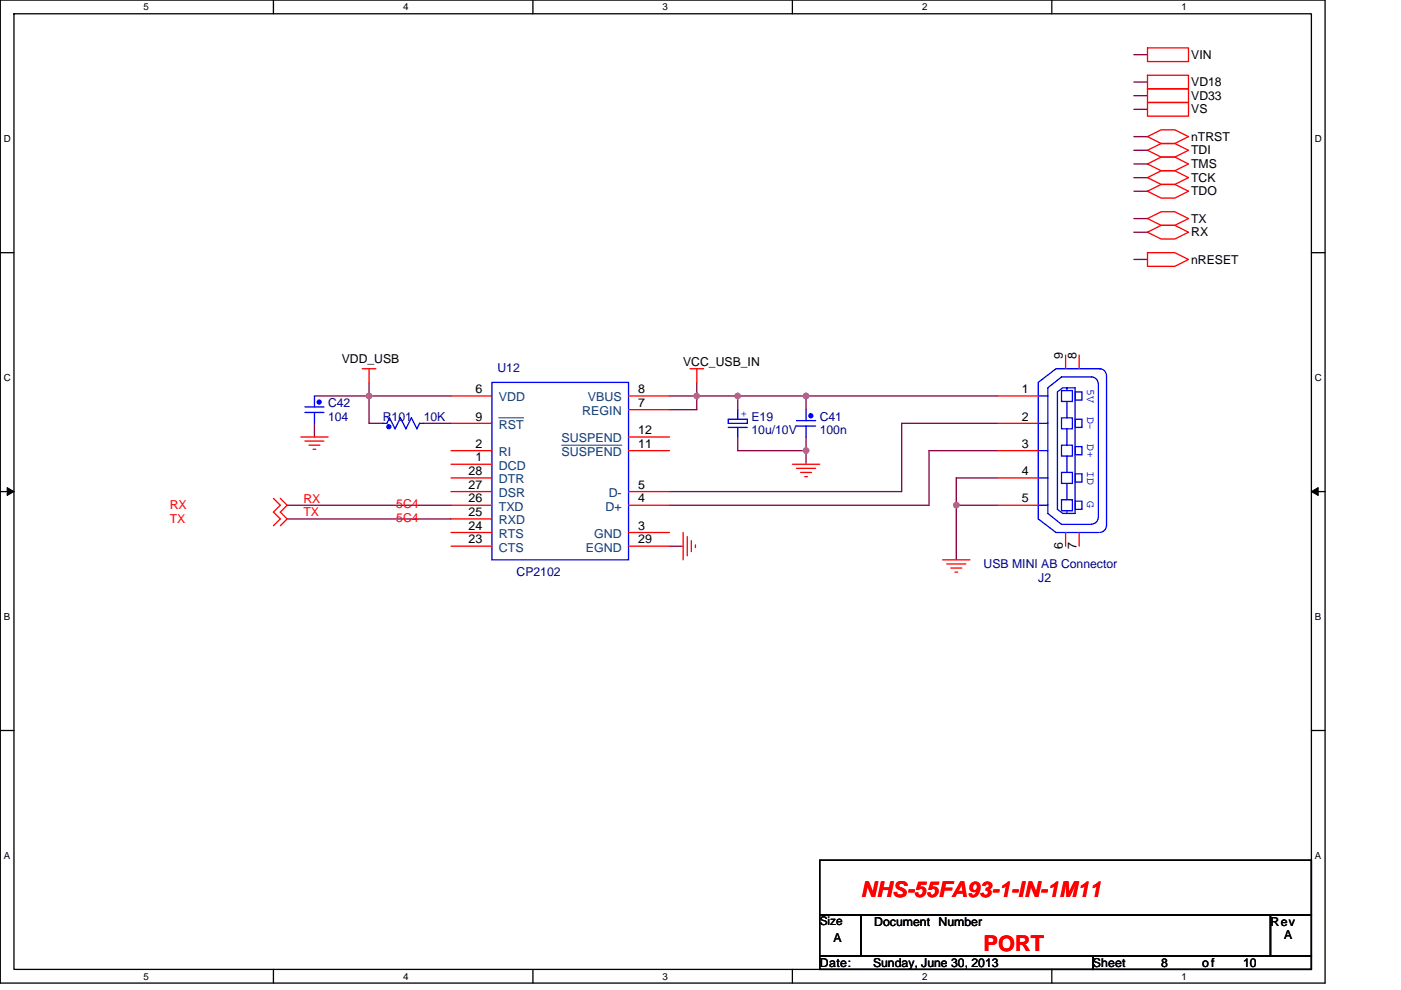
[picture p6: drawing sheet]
<svg xmlns="http://www.w3.org/2000/svg" width="297mm" height="210mm" viewBox="0 0 297 210" stroke-linecap="round" stroke-linejoin="round" font-family="sans-serif">
<path d="M.1 0h280.8v208.5h-280.8zM3 2.9h275v202.7h-275z" fill="none" stroke="#000" stroke-width=".28"/>
<g fill="#fff">
<path d="M30.5 .3h1.1v2.3h-1.1z"/>
<path d="M30.5 205.9h1.1v2.3h-1.1z"/>
</g>
<path d="M58 0v2.9M58 205.6v2.9" fill="none" stroke="#000" stroke-width=".28"/>
<g fill="#fff">
<path d="M85.5 .3h1.1v2.3h-1.1z"/>
<path d="M85.5 205.9h1.1v2.3h-1.1z"/>
</g>
<path d="M113 0v2.9M113 205.6v2.9" fill="none" stroke="#000" stroke-width=".28"/>
<g fill="#fff">
<path d="M140.5 .3h1.1v2.3h-1.1z"/>
<path d="M140.5 205.9h1.1v2.3h-1.1z"/>
</g>
<path d="M168 0v2.9M168 205.6v2.9" fill="none" stroke="#000" stroke-width=".28"/>
<g fill="#fff">
<path d="M195.5 .3h1.2v2.3h-1.2z"/>
<path d="M195.5 205.9h1.2v2.3h-1.2z"/>
</g>
<path d="M223 0v2.9M223 205.6v2.9" fill="none" stroke="#000" stroke-width=".28"/>
<g fill="#fff">
<path d="M250.5 .3h1.2v2.3h-1.2z"/>
<path d="M250.5 205.9h1.2v2.3h-1.2z"/>
<path d="M.8 28.3h1.5v2.3h-1.5z"/>
<path d="M278.8 28.3h1.5v2.3h-1.5z"/>
<path d="M.8 78.9h1.5v2.3h-1.5z"/>
<path d="M278.8 78.9h1.5v2.3h-1.5z"/>
</g>
<path d="M.1 53.6h2.9M278 53.6h2.9" fill="none" stroke="#000" stroke-width=".28"/>
<g fill="#fff">
<path d="M.8 129.6h1.4v2.3h-1.4z"/>
<path d="M278.8 129.6h1.4v2.3h-1.4z"/>
</g>
<path d="M.1 104.3h2.9M278 104.3h2.9" fill="none" stroke="#000" stroke-width=".28"/>
<path d="M1.5 103.4l1.5 .9-1.5 .8zM278 104.3l1.5-.9v1.7z" fill="#000" stroke="#000" stroke-width=".21"/>
<g fill="#fff">
<path d="M.8 180.3h1.4v2.3h-1.4z"/>
<path d="M278.8 180.3h1.4v2.3h-1.4z"/>
</g>
<path d="M.1 154.9h2.9M278 154.9h2.9M173.8 194h8.7v8.7h-8.7zM173.8 182.5h104.2v11.5h-104.2zM182.5 194h86.9v8.7h-86.9zM269.4 194h8.6v8.7h-8.6zM173.8 202.7h57.9v2.9h-57.9zM231.7 202.7h46.3v2.9h-46.3z" fill="none" stroke="#000" stroke-width=".28"/>
<g fill="none" stroke="#800040" stroke-width=".28">
<path d="M240.4 17.4h2.9M240.4 11.6h2.9M240.4 23.2h2.9M240.4 20.3h2.9M240.4 29h2.9M240.4 31.9h2.9M240.4 34.8h2.9M240.4 37.7h2.9M240.4 40.6h2.9M240.4 46.4h2.9M240.4 49.3h2.9M240.4 55h2.9"/>
<path d="M66.7 89.8v2.9M66.7 84h11.6v5.8h2.8M78.3 81.1v2.9h17.3M89.8 89.8h5.8M141.9 84h5.8M147.7 84v2.9h-5.8M147.7 84h8.7M147.7 81.1v2.9M156.4 84v2.9M156.4 84h14.5M156.4 92.7v2.9h14.5M170.9 84h40.6"/>
<path d="M170.9 92.7v2.9M170.9 84v2.9M170.9 95.6v2.9M211.5 89.8h-20.3v14.5h-49.3M211.5 95.6h-14.5v11.6h-55.1M60.9 110.1h34.7M60.9 107.2h34.7M141.9 115.8h2.9M202.8 107.2h8.7M202.8 107.2v11.5M211.5 101.4h-8.7v5.8"/>
</g>
<g fill="#f0f" stroke="#f0f" stroke-width=".28">
<circle cx="147.7" cy="84" r=".57"/>
<circle cx="156.4" cy="84" r=".57"/>
<circle cx="170.9" cy="84" r=".57"/>
<circle cx="170.9" cy="95.6" r=".57"/>
<circle cx="78.2" cy="84" r=".57"/>
<circle cx="202.8" cy="107.1" r=".57"/>
</g>
<g fill="none" stroke="#f00" stroke-width=".28">
<path d="M243.3 18.8h8.7v2.9h-8.7zM243.3 16h8.7v2.8h-8.7zM243.3 10.2h8.7v2.9h-8.7zM243.3 37.7l2.9-1.5h2.9l2.9 1.5-2.9 1.4h-2.9zM243.3 34.8l2.9-1.5h2.9l2.9 1.5-2.9 1.4h-2.9zM243.3 31.9l2.9-1.5h2.9l2.9 1.5-2.9 1.4h-2.9zM243.3 29l2.9-1.5h2.9l2.9 1.5-2.9 1.4h-2.9zM243.3 21.7h8.7v2.9h-8.7zM243.3 40.6l2.9-1.5h2.9l2.9 1.5-2.9 1.4h-2.9zM243.3 46.4l2.9-1.5h2.9l2.9 1.5-2.9 1.4h-2.9zM243.3 49.3l2.9-1.5h2.9l2.9 1.5-2.9 1.4h-2.9zM243.3 53.6h5.8l2.9 1.4-2.9 1.5h-5.8z"/>
<path d="M76.8 78.2h2.9M78.2 78.2v2.9M146.3 78.2h2.9M147.7 78.2v2.9M225.9 75.3v2.9M228.8 75.3v2.9M63.8 92.7h5.8M64.6 93.6h4.1M65.5 94.4h2.3M66.4 95.3h.5M66.7 84h.1M66.7 89.8h.1"/>
<path d="M81.1 89.8h.1M89.8 89.8h.1M95.6 84h8.7M95.6 98.5h8.7M95.6 89.8h8.7M95.6 95.6h8.7M133.3 86.9h8.6M133.3 84h8.6M133.3 92.7h8.6M133.3 95.6h8.6M156.4 86.9h.1M156.4 92.7h.1"/>
<path d="M168 98.5h5.8M168.9 99.3h4M170.9 86.9h.1M170.9 92.7h.1M211.5 84h8.6M211.5 89.8h8.6M211.5 95.6h8.6M58 105.7l1.4 1.5-1.4 1.4 1.4 1.5-1.4 1.4M59.4 105.7l1.5 1.5-1.5 1.4 1.5 1.5-1.5 1.4M95.6 101.4h8.7M95.6 104.3h8.7M95.6 107.2h8.7"/>
<path d="M95.6 110.1h8.7M95.6 112.9h8.7M95.6 115.8h8.7M133.3 107.2h8.6M133.3 104.3h8.6M133.3 112.9h8.6M133.3 115.8h8.6M144.8 112.9v5.8M145.7 113.8v4.1M146.6 114.7v2.3M147.4 115.6v.5M169.8 100.2h2.3"/>
<path d="M170.6 101.1h.6M199.9 118.7h5.8M200.7 119.6h4.1M211.5 101.4h8.6M211.5 107.2h8.6M225.9 112.9v2.9M228.8 112.9v2.9M201.6 120.5h2.3M202.5 121.3h.5"/>
</g>
<g fill="none" stroke="#00f" stroke-width=".28">
<path d="M233.1 78.2a1.45 1.45 0 0 1 1.5 1.4M233.4 78.2h-9.5l-3.8 2.9v29l3.8 2.8h9M234.6 79.7v31.8M64.6 87.5h4.1M64.6 86.3h4.1M66.7 84v2.3M66.7 87.5v2.3M81.1 89.8h.9l.6-1.2 1.2 2.4 1.1-2.4 1.2 2.4 1.1-2.4 1.2 2.4 .6-1.2h.8M104.3 81.1h29v37.6h-29zM154.4 88.9h4.1v.9h-4.1zM154.4 90.7h4.1M156.4 90.7v2"/>
<path d="M156.4 86.9v2M168.9 90.4h4M168.9 89.2h4M170.9 86.9v2.3M170.9 90.4v2.3M220.1 84h2.1M220.1 89.8h2.1M220.1 95.6h2.1M222.2 82.3l2.9-2.4h6.3a1.45 1.45 0 0 1 1.5 1.5v28.3a1.5 1.5 0 0 1-1.5 1.5h-6.3l-2.9-2.3zM225.1 88.6h2.3v2.4h-2.3zM225.1 94.4h2.3v2.3h-2.3zM225.1 82.8h2.3v2.4h-2.3z"/>
<path d="M226.2 82.3h-.9l-1.1 .8v24.9l1.1 .9h2.6v-26.6h-1.7v.5M226.2 85.2v3.4M226.2 91v3.4M226.2 96.7v3.5M227.9 83.1h1.5v1.8h-1.5zM227.9 88.9h1.5v1.8h-1.5zM227.9 94.7h1.5v1.8h-1.5zM220.1 101.4h2.1M220.1 107.2h2.1M225.1 100.2h2.3v2.3h-2.3zM225.1 106h2.3v2.3h-2.3zM226.2 102.5v3.5"/>
<path d="M226.2 108.3v.6M227.9 100.5h1.5v1.7h-1.5zM227.9 106.3h1.5v1.7h-1.5zM234.6 111.5a1.46 1.46 0 0 1-1.5 1.4"/>
</g>
<g fill="#00f" stroke="#00f" stroke-width=".28">
<circle cx="82.4" cy="90.5" r=".43"/>
<circle cx="171.9" cy="88.2" r=".43"/>
<circle cx="67.7" cy="85.3" r=".43"/>
</g>
<path d="M105.7 88.6h5.3M119.1 94.4h12.7" fill="none" stroke="#004080" stroke-width=".21"/>
<g font-size="4.6" fill="#f00">
<text x="182.5" y="190.2">NHS-55FA93-1-IN-1M11</text>
<text x="208.6" y="201.8">PORT</text>
</g>
<g font-size="2.6">
<text x="252.6" y="12.5">VIN</text>
<text x="252.6" y="21.2">VD33</text>
<text x="252.6" y="18.3">VD18</text>
<text x="252.6" y="29.9">nTRST</text>
<text x="252.6" y="24.1">VS</text>
<text x="252.6" y="35.6">TMS</text>
<text x="252.6" y="32.8">TDI</text>
<text x="252.6" y="38.5">TCK</text>
<text x="252.6" y="41.4">TDO</text>
<text x="252.6" y="47.2">TX</text>
<text x="252.6" y="50.1">RX</text>
<text x="252.6" y="55.9">nRESET</text>
<text x="72.5" y="77.1">VDD_USB</text>
<text x="144.8" y="77.6">VCC_USB_IN</text>
<text x="225.3" y="76.2" transform="rotate(-90 225.3 76.2)">9</text>
<text x="228.2" y="76.2" transform="rotate(-90 228.2 76.2)">8</text>
<text x="100.8" y="83.4">6</text>
<text x="135.3" y="83.4">8</text>
<text x="216.6" y="83.4">1</text>
<text x="100.8" y="89.2">9</text>
<text x="135.3" y="86.3">7</text>
<text x="216.6" y="89.2">2</text>
<text x="100.8" y="95">2</text>
<text x="135.3" y="95">11</text>
<text x="135.3" y="92.1">12</text>
<text x="216.6" y="95">3</text>
<text x="99.4" y="100.8">28</text>
<text x="100.8" y="97.9">1</text>
<text x="216.6" y="100.8">4</text>
<text x="99.4" y="103.7">27</text>
<text x="99.4" y="106.6">26</text>
<text x="135.3" y="103.7">5</text>
<text x="135.3" y="106.6">4</text>
<text x="216.6" y="106.6">5</text>
<text x="99.4" y="109.5">25</text>
<text x="99.4" y="112.4">24</text>
<text x="135.3" y="112.4">3</text>
<text x="99.4" y="115.3">23</text>
<text x="135.3" y="115.3">29</text>
<text x="225.3" y="116.4" transform="rotate(-90 225.3 116.4)">6</text>
<text x="228.2" y="116.4" transform="rotate(-90 228.2 116.4)">7</text>
<text x="185.4" y="196.4">Document Number</text>
<text x="269.4" y="196.4">Rev</text>
<text x="176.7" y="199.8">A</text>
<text x="272.2" y="199.3">A</text>
<text x="173.8" y="205">Date:</text>
<text x="185.1" y="205">Sunday, June 30, 2013</text>
<text x="231.7" y="205">Sheet</text>
<text x="246.2" y="205">8</text>
<text x="254.9" y="205">of</text>
<text x="263.6" y="205">10</text>
</g>
<g font-size="2.6" fill="#000080">
<text x="105.5" y="78.8">U12</text>
<text x="69.6" y="86.3">C42</text>
<text x="69.6" y="89.2">104</text>
<text x="81.1" y="89.2">R101</text>
<text x="89.8" y="89.2">10K</text>
<text x="159.3" y="89.2">E19</text>
<text x="173.8" y="89.2">C41</text>
<text x="159.3" y="92.1">10u/10V</text>
<text x="173.8" y="92.1">100n</text>
<text x="109.5" y="122.2">CP2102</text>
<text x="208.6" y="120.5">USB MINI AB Connector</text>
<text x="220.1" y="123.4">J2</text>
</g>
<g font-size="2.6" fill="#004080">
<text x="105.7" y="85.2">VDD</text>
<text x="123.5" y="88.1">REGIN</text>
<text x="124.6" y="85.2">VBUS</text>
<text x="105.7" y="91">RST</text>
<text x="119.1" y="93.9">SUSPEND</text>
<text x="105.7" y="99.6">DCD</text>
<text x="105.7" y="96.8">RI</text>
<text x="119.1" y="96.8">SUSPEND</text>
<text x="105.7" y="102.5">DTR</text>
<text x="105.7" y="105.4">DSR</text>
<text x="129" y="105.4">D-</text>
<text x="105.7" y="108.3">TXD</text>
<text x="105.7" y="111.2">RXD</text>
<text x="128.4" y="108.3">D+</text>
<text x="105.7" y="114.1">RTS</text>
<text x="105.7" y="117">CTS</text>
<text x="124.2" y="117">EGND</text>
<text x="126" y="114.1">GND</text>
</g>
<g font-size="2.6" fill="#f00">
<text x="64.3" y="106.6">RX</text>
<text x="84" y="107.8">5C4</text>
<text x="36" y="108">RX</text>
<text x="36" y="110.9">TX</text>
<text x="64.3" y="109.5">TX</text>
<text x="84" y="110.7">5C4</text>
</g>
<text font-size="2.5" x="173.8" y="196.3">Size</text>
<g font-size="2.4" fill="#00f">
<text x="230.5" y="82.5" transform="rotate(90 230.5 82.5)">5V</text>
<text x="157" y="88.5">+</text>
<text x="230.5" y="88.3" transform="rotate(90 230.5 88.3)">D-</text>
<text x="230.5" y="94.1" transform="rotate(90 230.5 94.1)">D+</text>
<text x="230.5" y="99.9" transform="rotate(90 230.5 99.9)">ID</text>
<text x="230.5" y="106.3" transform="rotate(90 230.5 106.3)">G</text>
</g>
<g font-size="2.1">
<text x="30.5" y="2.2">5</text>
<text x="85.5" y="2.2">4</text>
<text x="140.5" y="2.2">3</text>
<text x="195.5" y="2.2">2</text>
<text x="250.5" y="2.2">1</text>
<text x=".8" y="30.1">D</text>
<text x="278.8" y="30.1">D</text>
<text x=".8" y="80.8">C</text>
<text x="278.8" y="80.8">C</text>
<text x=".8" y="131.4">B</text>
<text x="278.8" y="131.4">B</text>
<text x=".8" y="182.1">A</text>
<text x="278.8" y="182.1">A</text>
<text x="30.5" y="207.8">5</text>
<text x="85.5" y="207.8">4</text>
<text x="140.5" y="207.8">3</text>
<text x="195.5" y="207.8">2</text>
<text x="250.5" y="207.8">1</text>
</g>
</svg>
